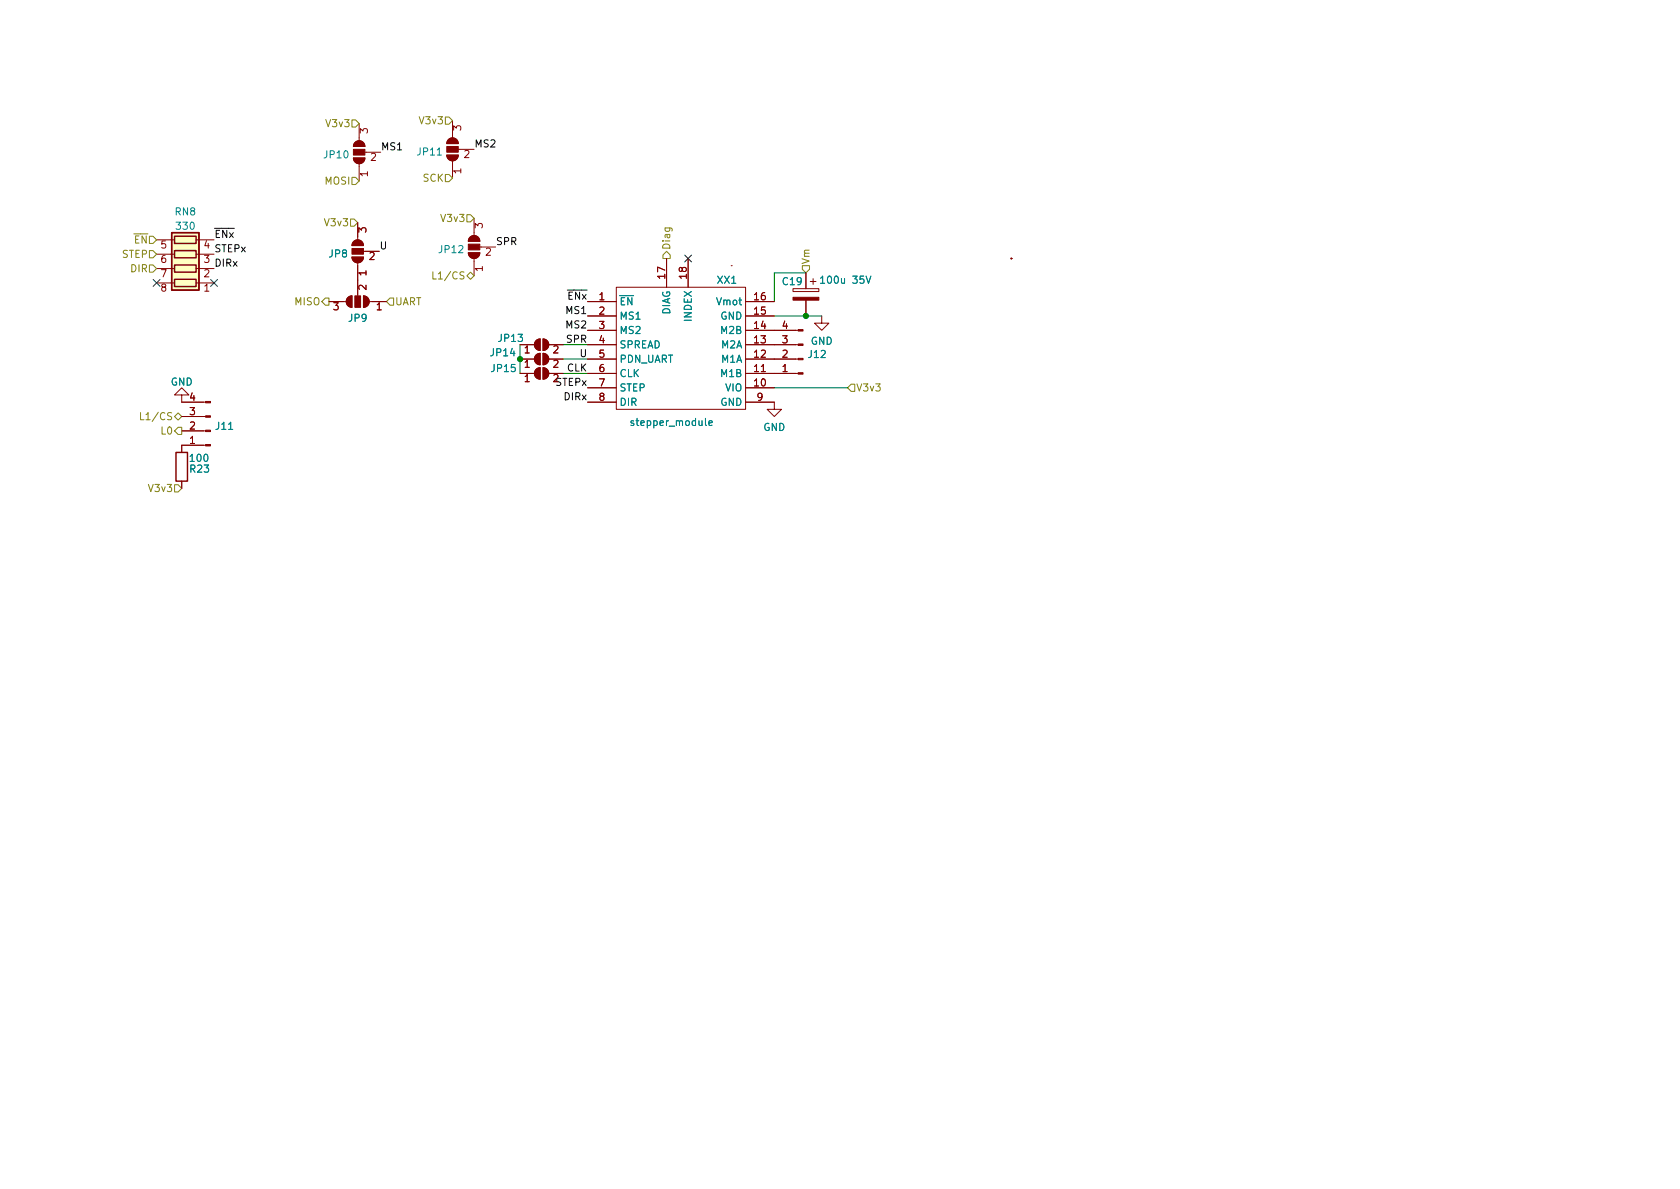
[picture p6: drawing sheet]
(kicad_sch (version 20211123) (generator eeschema)

 (paper "A4")

 (lib_symbols
  (symbol "Connector:Conn_01x04_Male" (pin_names (offset 1.016) hide) (in_bom yes) (on_board yes)
   (property "Reference" "J" (id 0) (at 0 5.08 0) (effects (font (size 1.27 1.27))))
   (property "Value" "Conn_01x04_Male" (id 1) (at 0 -7.62 0) (effects (font (size 1.27 1.27))))
   (property "Footprint" "" (id 2) (at 0 0 0) (effects (font (size 1.27 1.27)) hide))
   (property "Datasheet" "~" (id 3) (at 0 0 0) (effects (font (size 1.27 1.27)) hide))
   (symbol "Conn_01x04_Male_1_1"
    (polyline (pts (xy 1.27 -5.08) (xy 0.8636 -5.08)) (stroke (width 0.1524) (type default) (color 0 0 0 0)) (fill (type none)))
    (polyline (pts (xy 1.27 -2.54) (xy 0.8636 -2.54)) (stroke (width 0.1524) (type default) (color 0 0 0 0)) (fill (type none)))
    (polyline (pts (xy 1.27 0) (xy 0.8636 0)) (stroke (width 0.1524) (type default) (color 0 0 0 0)) (fill (type none)))
    (polyline (pts (xy 1.27 2.54) (xy 0.8636 2.54)) (stroke (width 0.1524) (type default) (color 0 0 0 0)) (fill (type none)))
    (rectangle (start 0.8636 -4.953) (end 0 -5.207) (stroke (width 0.1524) (type default) (color 0 0 0 0)) (fill (type outline)))
    (rectangle (start 0.8636 -2.413) (end 0 -2.667) (stroke (width 0.1524) (type default) (color 0 0 0 0)) (fill (type outline)))
    (rectangle (start 0.8636 0.127) (end 0 -0.127) (stroke (width 0.1524) (type default) (color 0 0 0 0)) (fill (type outline)))
    (rectangle (start 0.8636 2.667) (end 0 2.413) (stroke (width 0.1524) (type default) (color 0 0 0 0)) (fill (type outline)))
    (pin passive line (at 5.08 2.54 180) (length 3.81) (name "Pin_1" (effects (font (size 1.27 1.27)))) (number "1" (effects (font (size 1.27 1.27)))))
    (pin passive line (at 5.08 0 180) (length 3.81) (name "Pin_2" (effects (font (size 1.27 1.27)))) (number "2" (effects (font (size 1.27 1.27)))))
    (pin passive line (at 5.08 -2.54 180) (length 3.81) (name "Pin_3" (effects (font (size 1.27 1.27)))) (number "3" (effects (font (size 1.27 1.27)))))
    (pin passive line (at 5.08 -5.08 180) (length 3.81) (name "Pin_4" (effects (font (size 1.27 1.27)))) (number "4" (effects (font (size 1.27 1.27)))))))
  (symbol "Device:C_Polarized" (pin_numbers hide) (pin_names (offset 0.254)) (in_bom yes) (on_board yes)
   (property "Reference" "C" (id 0) (at 0.635 2.54 0) (effects (font (size 1.27 1.27)) (justify left)))
   (property "Value" "C_Polarized" (id 1) (at 0.635 -2.54 0) (effects (font (size 1.27 1.27)) (justify left)))
   (property "Footprint" "" (id 2) (at 0.9652 -3.81 0) (effects (font (size 1.27 1.27)) hide))
   (property "Datasheet" "~" (id 3) (at 0 0 0) (effects (font (size 1.27 1.27)) hide))
   (symbol "C_Polarized_0_1"
    (rectangle (start -2.286 0.508) (end 2.286 1.016) (stroke (width 0) (type default) (color 0 0 0 0)) (fill (type none)))
    (polyline (pts (xy -1.778 2.286) (xy -0.762 2.286)) (stroke (width 0) (type default) (color 0 0 0 0)) (fill (type none)))
    (polyline (pts (xy -1.27 2.794) (xy -1.27 1.778)) (stroke (width 0) (type default) (color 0 0 0 0)) (fill (type none)))
    (rectangle (start 2.286 -0.508) (end -2.286 -1.016) (stroke (width 0) (type default) (color 0 0 0 0)) (fill (type outline))))
   (symbol "C_Polarized_1_1"
    (pin passive line (at 0 3.81 270) (length 2.794) (name "~" (effects (font (size 1.27 1.27)))) (number "1" (effects (font (size 1.27 1.27)))))
    (pin passive line (at 0 -3.81 90) (length 2.794) (name "~" (effects (font (size 1.27 1.27)))) (number "2" (effects (font (size 1.27 1.27)))))))
  (symbol "Device:R" (pin_numbers hide) (pin_names (offset 0)) (in_bom yes) (on_board yes)
   (property "Reference" "R" (id 0) (at 2.032 0 90) (effects (font (size 1.27 1.27))))
   (property "Value" "R" (id 1) (at 0 0 90) (effects (font (size 1.27 1.27))))
   (property "Footprint" "" (id 2) (at -1.778 0 90) (effects (font (size 1.27 1.27)) hide))
   (property "Datasheet" "~" (id 3) (at 0 0 0) (effects (font (size 1.27 1.27)) hide))
   (symbol "R_0_1"
    (rectangle (start -1.016 -2.54) (end 1.016 2.54) (stroke (width 0.254) (type default) (color 0 0 0 0)) (fill (type none))))
   (symbol "R_1_1"
    (pin passive line (at 0 3.81 270) (length 1.27) (name "~" (effects (font (size 1.27 1.27)))) (number "1" (effects (font (size 1.27 1.27)))))
    (pin passive line (at 0 -3.81 90) (length 1.27) (name "~" (effects (font (size 1.27 1.27)))) (number "2" (effects (font (size 1.27 1.27)))))))
  (symbol "Device:R_Pack04" (pin_names (offset 0) hide) (in_bom yes) (on_board yes)
   (property "Reference" "RN" (id 0) (at -7.62 0 90) (effects (font (size 1.27 1.27))))
   (property "Value" "R_Pack04" (id 1) (at 5.08 0 90) (effects (font (size 1.27 1.27))))
   (property "Footprint" "" (id 2) (at 6.985 0 90) (effects (font (size 1.27 1.27)) hide))
   (property "Datasheet" "~" (id 3) (at 0 0 0) (effects (font (size 1.27 1.27)) hide))
   (symbol "R_Pack04_0_1"
    (rectangle (start -6.35 -2.413) (end 3.81 2.413) (stroke (width 0.254) (type default) (color 0 0 0 0)) (fill (type background)))
    (rectangle (start -5.715 1.905) (end -4.445 -1.905) (stroke (width 0.254) (type default) (color 0 0 0 0)) (fill (type none)))
    (rectangle (start -3.175 1.905) (end -1.905 -1.905) (stroke (width 0.254) (type default) (color 0 0 0 0)) (fill (type none)))
    (rectangle (start -0.635 1.905) (end 0.635 -1.905) (stroke (width 0.254) (type default) (color 0 0 0 0)) (fill (type none)))
    (polyline (pts (xy -5.08 -2.54) (xy -5.08 -1.905)) (stroke (width 0) (type default) (color 0 0 0 0)) (fill (type none)))
    (polyline (pts (xy -5.08 1.905) (xy -5.08 2.54)) (stroke (width 0) (type default) (color 0 0 0 0)) (fill (type none)))
    (polyline (pts (xy -2.54 -2.54) (xy -2.54 -1.905)) (stroke (width 0) (type default) (color 0 0 0 0)) (fill (type none)))
    (polyline (pts (xy -2.54 1.905) (xy -2.54 2.54)) (stroke (width 0) (type default) (color 0 0 0 0)) (fill (type none)))
    (polyline (pts (xy 0 -2.54) (xy 0 -1.905)) (stroke (width 0) (type default) (color 0 0 0 0)) (fill (type none)))
    (polyline (pts (xy 0 1.905) (xy 0 2.54)) (stroke (width 0) (type default) (color 0 0 0 0)) (fill (type none)))
    (polyline (pts (xy 2.54 -2.54) (xy 2.54 -1.905)) (stroke (width 0) (type default) (color 0 0 0 0)) (fill (type none)))
    (polyline (pts (xy 2.54 1.905) (xy 2.54 2.54)) (stroke (width 0) (type default) (color 0 0 0 0)) (fill (type none)))
    (rectangle (start 1.905 1.905) (end 3.175 -1.905) (stroke (width 0.254) (type default) (color 0 0 0 0)) (fill (type none))))
   (symbol "R_Pack04_1_1"
    (pin passive line (at -5.08 -5.08 90) (length 2.54) (name "R1.1" (effects (font (size 1.27 1.27)))) (number "1" (effects (font (size 1.27 1.27)))))
    (pin passive line (at -2.54 -5.08 90) (length 2.54) (name "R2.1" (effects (font (size 1.27 1.27)))) (number "2" (effects (font (size 1.27 1.27)))))
    (pin passive line (at 0 -5.08 90) (length 2.54) (name "R3.1" (effects (font (size 1.27 1.27)))) (number "3" (effects (font (size 1.27 1.27)))))
    (pin passive line (at 2.54 -5.08 90) (length 2.54) (name "R4.1" (effects (font (size 1.27 1.27)))) (number "4" (effects (font (size 1.27 1.27)))))
    (pin passive line (at 2.54 5.08 270) (length 2.54) (name "R4.2" (effects (font (size 1.27 1.27)))) (number "5" (effects (font (size 1.27 1.27)))))
    (pin passive line (at 0 5.08 270) (length 2.54) (name "R3.2" (effects (font (size 1.27 1.27)))) (number "6" (effects (font (size 1.27 1.27)))))
    (pin passive line (at -2.54 5.08 270) (length 2.54) (name "R2.2" (effects (font (size 1.27 1.27)))) (number "7" (effects (font (size 1.27 1.27)))))
    (pin passive line (at -5.08 5.08 270) (length 2.54) (name "R1.2" (effects (font (size 1.27 1.27)))) (number "8" (effects (font (size 1.27 1.27)))))))
  (symbol "Jumper:SolderJumper_2_Open" (pin_names (offset 0) hide) (in_bom yes) (on_board yes)
   (property "Reference" "JP" (id 0) (at 0 2.032 0) (effects (font (size 1.27 1.27))))
   (property "Value" "SolderJumper_2_Open" (id 1) (at 0 -2.54 0) (effects (font (size 1.27 1.27))))
   (property "Footprint" "" (id 2) (at 0 0 0) (effects (font (size 1.27 1.27)) hide))
   (property "Datasheet" "~" (id 3) (at 0 0 0) (effects (font (size 1.27 1.27)) hide))
   (symbol "SolderJumper_2_Open_0_1"
    (arc (start -0.254 1.016) (mid -1.27 0) (end -0.254 -1.016) (stroke (width 0) (type default) (color 0 0 0 0)) (fill (type none)))
    (arc (start -0.254 1.016) (mid -1.27 0) (end -0.254 -1.016) (stroke (width 0) (type default) (color 0 0 0 0)) (fill (type outline)))
    (polyline (pts (xy -0.254 1.016) (xy -0.254 -1.016)) (stroke (width 0) (type default) (color 0 0 0 0)) (fill (type none)))
    (polyline (pts (xy 0.254 1.016) (xy 0.254 -1.016)) (stroke (width 0) (type default) (color 0 0 0 0)) (fill (type none)))
    (arc (start 0.254 -1.016) (mid 1.27 0) (end 0.254 1.016) (stroke (width 0) (type default) (color 0 0 0 0)) (fill (type none)))
    (arc (start 0.254 -1.016) (mid 1.27 0) (end 0.254 1.016) (stroke (width 0) (type default) (color 0 0 0 0)) (fill (type outline))))
   (symbol "SolderJumper_2_Open_1_1"
    (pin passive line (at -3.81 0 0) (length 2.54) (name "A" (effects (font (size 1.27 1.27)))) (number "1" (effects (font (size 1.27 1.27)))))
    (pin passive line (at 3.81 0 180) (length 2.54) (name "B" (effects (font (size 1.27 1.27)))) (number "2" (effects (font (size 1.27 1.27)))))))
  (symbol "Jumper:SolderJumper_3_Open" (pin_names (offset 0) hide) (in_bom yes) (on_board yes)
   (property "Reference" "JP" (id 0) (at -2.54 -2.54 0) (effects (font (size 1.27 1.27))))
   (property "Value" "SolderJumper_3_Open" (id 1) (at 0 2.794 0) (effects (font (size 1.27 1.27))))
   (property "Footprint" "" (id 2) (at 0 0 0) (effects (font (size 1.27 1.27)) hide))
   (property "Datasheet" "~" (id 3) (at 0 0 0) (effects (font (size 1.27 1.27)) hide))
   (symbol "SolderJumper_3_Open_0_1"
    (arc (start -1.016 1.016) (mid -2.032 0) (end -1.016 -1.016) (stroke (width 0) (type default) (color 0 0 0 0)) (fill (type none)))
    (arc (start -1.016 1.016) (mid -2.032 0) (end -1.016 -1.016) (stroke (width 0) (type default) (color 0 0 0 0)) (fill (type outline)))
    (rectangle (start -0.508 1.016) (end 0.508 -1.016) (stroke (width 0) (type default) (color 0 0 0 0)) (fill (type outline)))
    (polyline (pts (xy -2.54 0) (xy -2.032 0)) (stroke (width 0) (type default) (color 0 0 0 0)) (fill (type none)))
    (polyline (pts (xy -1.016 1.016) (xy -1.016 -1.016)) (stroke (width 0) (type default) (color 0 0 0 0)) (fill (type none)))
    (polyline (pts (xy 0 -1.27) (xy 0 -1.016)) (stroke (width 0) (type default) (color 0 0 0 0)) (fill (type none)))
    (polyline (pts (xy 1.016 1.016) (xy 1.016 -1.016)) (stroke (width 0) (type default) (color 0 0 0 0)) (fill (type none)))
    (polyline (pts (xy 2.54 0) (xy 2.032 0)) (stroke (width 0) (type default) (color 0 0 0 0)) (fill (type none)))
    (arc (start 1.016 -1.016) (mid 2.032 0) (end 1.016 1.016) (stroke (width 0) (type default) (color 0 0 0 0)) (fill (type none)))
    (arc (start 1.016 -1.016) (mid 2.032 0) (end 1.016 1.016) (stroke (width 0) (type default) (color 0 0 0 0)) (fill (type outline))))
   (symbol "SolderJumper_3_Open_1_1"
    (pin passive line (at -5.08 0 0) (length 2.54) (name "A" (effects (font (size 1.27 1.27)))) (number "1" (effects (font (size 1.27 1.27)))))
    (pin passive line (at 0 -3.81 90) (length 2.54) (name "C" (effects (font (size 1.27 1.27)))) (number "2" (effects (font (size 1.27 1.27)))))
    (pin passive line (at 5.08 0 180) (length 2.54) (name "B" (effects (font (size 1.27 1.27)))) (number "3" (effects (font (size 1.27 1.27)))))))
  (symbol "power:GND" (power) (pin_names (offset 0)) (in_bom yes) (on_board yes)
   (property "Reference" "#PWR" (id 0) (at 0 -6.35 0) (effects (font (size 1.27 1.27)) hide))
   (property "Value" "GND" (id 1) (at 0 -3.81 0) (effects (font (size 1.27 1.27))))
   (property "Footprint" "" (id 2) (at 0 0 0) (effects (font (size 1.27 1.27)) hide))
   (property "Datasheet" "" (id 3) (at 0 0 0) (effects (font (size 1.27 1.27)) hide))
   (symbol "GND_0_1"
    (polyline (pts (xy 0 0) (xy 0 -1.27) (xy 1.27 -1.27) (xy 0 -2.54) (xy -1.27 -1.27) (xy 0 -1.27)) (stroke (width 0) (type default) (color 0 0 0 0)) (fill (type none))))
   (symbol "GND_1_1"
    (pin power_in line (at 0 0 270) (length 0) hide (name "GND" (effects (font (size 1.27 1.27)))) (number "1" (effects (font (size 1.27 1.27)))))))
  (symbol "stepper_module:stepper_module" (in_bom yes) (on_board yes)
   (property "Reference" "PH" (id 0) (at 5.08 13.97 0) (effects (font (size 1.27 1.27))))
   (property "Value" "stepper_module" (id 1) (at 0 -11.43 0) (effects (font (size 1.27 1.27))))
   (property "Footprint" "stepper:stepper_module" (id 2) (at -39.37 13.97 0) (effects (font (size 1.27 1.27)) hide))
   (property "Datasheet" "" (id 3) (at -39.37 13.97 0) (effects (font (size 1.27 1.27)) hide))
   (symbol "stepper_module_0_1"
    (polyline (pts (xy 8.89 15.24) (xy 8.89 15.24)) (stroke (width 0.1524) (type default) (color 0 0 0 0)) (fill (type none)))
    (rectangle (start 8.89 15.24) (end 8.89 15.24) (stroke (width 0.1524) (type default) (color 0 0 0 0)) (fill (type none)))
    (rectangle (start 8.89 15.24) (end 8.89 15.24) (stroke (width 0.1524) (type default) (color 0 0 0 0)) (fill (type none)))
    (rectangle (start 8.89 15.24) (end 8.89 15.24) (stroke (width 0.1524) (type default) (color 0 0 0 0)) (fill (type none)))
    (rectangle (start 8.89 15.24) (end 8.89 15.24) (stroke (width 0.1524) (type default) (color 0 0 0 0)) (fill (type none)))
    (rectangle (start 8.89 15.24) (end 8.89 15.24) (stroke (width 0.1524) (type default) (color 0 0 0 0)) (fill (type none)))
    (rectangle (start 8.89 15.24) (end 8.89 15.24) (stroke (width 0.1524) (type default) (color 0 0 0 0)) (fill (type none)))
    (rectangle (start 8.89 15.24) (end 8.89 15.24) (stroke (width 0.1524) (type default) (color 0 0 0 0)) (fill (type none)))
    (rectangle (start 8.89 15.24) (end 8.89 15.24) (stroke (width 0.1524) (type default) (color 0 0 0 0)) (fill (type none)))
    (rectangle (start 8.89 15.24) (end 8.89 15.24) (stroke (width 0.1524) (type default) (color 0 0 0 0)) (fill (type none)))
    (rectangle (start 11.43 -10.16) (end -11.43 11.43) (stroke (width 0.1524) (type default) (color 0 0 0 0)) (fill (type none)))
    (arc (start 58.42 16.51) (mid 58.42 16.51) (end 58.42 16.51) (stroke (width 0.1524) (type default) (color 0 0 0 0)) (fill (type none)))
    (circle (center 58.42 16.51) (radius 0.0001) (stroke (width 0.1524) (type default) (color 0 0 0 0)) (fill (type none)))
    (circle (center 58.42 16.51) (radius 0.0001) (stroke (width 0.1524) (type default) (color 0 0 0 0)) (fill (type none))))
   (symbol "stepper_module_1_1"
    (pin passive line (at -16.51 8.89 0) (length 5.08) (name "~{EN}" (effects (font (size 1.27 1.27)))) (number "1" (effects (font (size 1.27 1.27)))))
    (pin passive line (at 16.51 -6.35 180) (length 5.08) (name "VIO" (effects (font (size 1.27 1.27)))) (number "10" (effects (font (size 1.27 1.27)))))
    (pin passive line (at 16.51 -3.81 180) (length 5.08) (name "M1B" (effects (font (size 1.27 1.27)))) (number "11" (effects (font (size 1.27 1.27)))))
    (pin passive line (at 16.51 -1.27 180) (length 5.08) (name "M1A" (effects (font (size 1.27 1.27)))) (number "12" (effects (font (size 1.27 1.27)))))
    (pin passive line (at 16.51 1.27 180) (length 5.08) (name "M2A" (effects (font (size 1.27 1.27)))) (number "13" (effects (font (size 1.27 1.27)))))
    (pin passive line (at 16.51 3.81 180) (length 5.08) (name "M2B" (effects (font (size 1.27 1.27)))) (number "14" (effects (font (size 1.27 1.27)))))
    (pin passive line (at 16.51 6.35 180) (length 5.08) (name "GND" (effects (font (size 1.27 1.27)))) (number "15" (effects (font (size 1.27 1.27)))))
    (pin passive line (at 16.51 8.89 180) (length 5.08) (name "Vmot" (effects (font (size 1.27 1.27)))) (number "16" (effects (font (size 1.27 1.27)))))
    (pin passive line (at -2.54 16.51 270) (length 5.08) (name "DIAG" (effects (font (size 1.27 1.27)))) (number "17" (effects (font (size 1.27 1.27)))))
    (pin passive line (at 1.27 16.51 270) (length 5.08) (name "INDEX" (effects (font (size 1.27 1.27)))) (number "18" (effects (font (size 1.27 1.27)))))
    (pin passive line (at -16.51 6.35 0) (length 5.08) (name "MS1" (effects (font (size 1.27 1.27)))) (number "2" (effects (font (size 1.27 1.27)))))
    (pin passive line (at -16.51 3.81 0) (length 5.08) (name "MS2" (effects (font (size 1.27 1.27)))) (number "3" (effects (font (size 1.27 1.27)))))
    (pin passive line (at -16.51 1.27 0) (length 5.08) (name "SPREAD" (effects (font (size 1.27 1.27)))) (number "4" (effects (font (size 1.27 1.27)))))
    (pin passive line (at -16.51 -1.27 0) (length 5.08) (name "PDN_UART" (effects (font (size 1.27 1.27)))) (number "5" (effects (font (size 1.27 1.27)))))
    (pin passive line (at -16.51 -3.81 0) (length 5.08) (name "CLK" (effects (font (size 1.27 1.27)))) (number "6" (effects (font (size 1.27 1.27)))))
    (pin passive line (at -16.51 -6.35 0) (length 5.08) (name "STEP" (effects (font (size 1.27 1.27)))) (number "7" (effects (font (size 1.27 1.27)))))
    (pin passive line (at -16.51 -8.89 0) (length 5.08) (name "DIR" (effects (font (size 1.27 1.27)))) (number "8" (effects (font (size 1.27 1.27)))))
    (pin passive line (at 16.51 -8.89 180) (length 5.08) (name "GND" (effects (font (size 1.27 1.27)))) (number "9" (effects (font (size 1.27 1.27))))))))

 (junction (at 142.494 55.626) (diameter 0) (color 0 0 0 0))
 (junction (at 91.948 63.246) (diameter 0) (color 0 0 0 0))

 (no_connect (at 121.666 45.466))
 (no_connect (at 37.846 49.784))
 (no_connect (at 27.686 49.784))

 (wire (pts (xy 136.906 53.086) (xy 136.906 48.006)) (stroke (width 0) (type default) (color 0 0 0 0)))
 (wire (pts (xy 136.906 48.006) (xy 142.494 48.006)) (stroke (width 0) (type default) (color 0 0 0 0)))
 (wire (pts (xy 142.494 55.626) (xy 145.288 55.626)) (stroke (width 0) (type default) (color 0 0 0 0)))
 (wire (pts (xy 99.568 63.246) (xy 103.886 63.246)) (stroke (width 0) (type default) (color 0 0 0 0)))
 (wire (pts (xy 91.948 63.246) (xy 91.948 65.786)) (stroke (width 0) (type default) (color 0 0 0 0)))
 (wire (pts (xy 136.906 68.326) (xy 149.86 68.326)) (stroke (width 0) (type default) (color 0 0 0 0)))
 (wire (pts (xy 99.568 60.706) (xy 103.886 60.706)) (stroke (width 0) (type default) (color 0 0 0 0)))
 (wire (pts (xy 136.906 55.626) (xy 142.494 55.626)) (stroke (width 0) (type default) (color 0 0 0 0)))
 (wire (pts (xy 91.948 60.706) (xy 91.948 63.246)) (stroke (width 0) (type default) (color 0 0 0 0)))
 (wire (pts (xy 99.568 65.786) (xy 103.886 65.786)) (stroke (width 0) (type default) (color 0 0 0 0)))

 (label "MS1" (at 67.31 26.67 0) (effects (font (size 1.27 1.27)) (justify left bottom)))
 (label "MS1" (at 103.886 55.626 180) (effects (font (size 1.27 1.27)) (justify right bottom)))
 (label "STEPx" (at 103.886 68.326 180) (effects (font (size 1.27 1.27)) (justify right bottom)))
 (label "~{ENx}" (at 37.846 42.164 0) (effects (font (size 1.27 1.27)) (justify left bottom)))
 (label "MS2" (at 83.82 26.162 0) (effects (font (size 1.27 1.27)) (justify left bottom)))
 (label "U" (at 103.886 63.246 180) (effects (font (size 1.27 1.27)) (justify right bottom)))
 (label "SPR" (at 103.886 60.706 180) (effects (font (size 1.27 1.27)) (justify right bottom)))
 (label "~{ENx}" (at 103.886 53.086 180) (effects (font (size 1.27 1.27)) (justify right bottom)))
 (label "U" (at 67.056 44.196 0) (effects (font (size 1.27 1.27)) (justify left bottom)))
 (label "DIRx" (at 37.846 47.244 0) (effects (font (size 1.27 1.27)) (justify left bottom)))
 (label "STEPx" (at 37.846 44.704 0) (effects (font (size 1.27 1.27)) (justify left bottom)))
 (label "MS2" (at 103.886 58.166 180) (effects (font (size 1.27 1.27)) (justify right bottom)))
 (label "SPR" (at 87.63 43.434 0) (effects (font (size 1.27 1.27)) (justify left bottom)))
 (label "CLK" (at 103.886 65.786 180) (effects (font (size 1.27 1.27)) (justify right bottom)))
 (label "DIRx" (at 103.886 70.866 180) (effects (font (size 1.27 1.27)) (justify right bottom)))

 (hierarchical_label "L0" (shape output) (at 32.131 75.946 180) (effects (font (size 1.27 1.27)) (justify right)))
 (hierarchical_label "V3v3" (shape input) (at 63.5 21.59 180) (effects (font (size 1.27 1.27)) (justify right)))
 (hierarchical_label "L1{slash}CS" (shape bidirectional) (at 32.131 73.406 180) (effects (font (size 1.27 1.27)) (justify right)))
 (hierarchical_label "V3v3" (shape input) (at 80.01 21.082 180) (effects (font (size 1.27 1.27)) (justify right)))
 (hierarchical_label "V3v3" (shape input) (at 149.86 68.326 0) (effects (font (size 1.27 1.27)) (justify left)))
 (hierarchical_label "STEP" (shape input) (at 27.686 44.704 180) (effects (font (size 1.27 1.27)) (justify right)))
 (hierarchical_label "SCK" (shape input) (at 80.01 31.242 180) (effects (font (size 1.27 1.27)) (justify right)))
 (hierarchical_label "DIR" (shape input) (at 27.686 47.244 180) (effects (font (size 1.27 1.27)) (justify right)))
 (hierarchical_label "UART" (shape input) (at 68.326 53.086 0) (effects (font (size 1.27 1.27)) (justify left)))
 (hierarchical_label "MOSI" (shape input) (at 63.5 31.75 180) (effects (font (size 1.27 1.27)) (justify right)))
 (hierarchical_label "L1{slash}CS" (shape bidirectional) (at 83.82 48.514 180) (effects (font (size 1.27 1.27)) (justify right)))
 (hierarchical_label "Vm" (shape input) (at 142.494 48.006 90) (effects (font (size 1.27 1.27)) (justify left)))
 (hierarchical_label "Diag" (shape output) (at 117.856 45.466 90) (effects (font (size 1.27 1.27)) (justify left)))
 (hierarchical_label "V3v3" (shape input) (at 63.246 39.116 180) (effects (font (size 1.27 1.27)) (justify right)))
 (hierarchical_label "V3v3" (shape input) (at 83.82 38.354 180) (effects (font (size 1.27 1.27)) (justify right)))
 (hierarchical_label "MISO" (shape output) (at 58.166 53.086 180) (effects (font (size 1.27 1.27)) (justify right)))
 (hierarchical_label "V3v3" (shape input) (at 32.131 86.106 180) (effects (font (size 1.27 1.27)) (justify right)))
 (hierarchical_label "~{EN}" (shape input) (at 27.686 42.164 180) (effects (font (size 1.27 1.27)) (justify right)))

 (symbol (lib_id "Device:C_Polarized") (at 142.494 51.816 0) (mirror y) (unit 1) (in_bom yes) (on_board yes)
  (property "Reference" "C19" (id 0) (at 141.986 49.53 0) (effects (font (size 1.27 1.27)) (justify left)))
  (property "Value" "100u 35V" (id 1) (at 154.178 49.276 0) (effects (font (size 1.27 1.27)) (justify left)))
  (property "Footprint" "Capacitor_THT:CP_Radial_D8.0mm_P3.50mm" (id 2) (at 141.5288 55.626 0) (effects (font (size 1.27 1.27)) hide))
  (property "Datasheet" "~" (id 3) (at 142.494 51.816 0) (effects (font (size 1.27 1.27)) hide)) (pin "1") (pin "2"))

 (symbol (lib_id "Connector:Conn_01x04_Male") (at 37.211 75.946 180) (unit 1) (in_bom yes) (on_board yes) (fields_autoplaced)
  (property "Reference" "J11" (id 0) (at 37.9222 75.1098 0) (effects (font (size 1.27 1.27)) (justify right)))
  (property "Value" "LimS" (id 1) (at 37.9222 77.6482 0) (effects (font (size 1.27 1.27)) (justify right) hide))
  (property "Footprint" "Connector_JST:JST_EH_B4B-EH-A_1x04_P2.50mm_Vertical" (id 2) (at 37.211 75.946 0) (effects (font (size 1.27 1.27)) hide))
  (property "Datasheet" "~" (id 3) (at 37.211 75.946 0) (effects (font (size 1.27 1.27)) hide)) (pin "1") (pin "2") (pin "3") (pin "4"))

 (symbol (lib_id "power:GND") (at 136.906 70.866 0) (unit 1) (in_bom yes) (on_board yes) (fields_autoplaced)
  (property "Reference" "#PWR040" (id 0) (at 136.906 77.216 0) (effects (font (size 1.27 1.27)) hide))
  (property "Value" "GND" (id 1) (at 136.906 75.3094 0))
  (property "Footprint" "" (id 2) (at 136.906 70.866 0) (effects (font (size 1.27 1.27)) hide))
  (property "Datasheet" "" (id 3) (at 136.906 70.866 0) (effects (font (size 1.27 1.27)) hide)) (pin "1"))

 (symbol (lib_id "Device:R") (at 32.131 82.296 180) (unit 1) (in_bom yes) (on_board yes)
  (property "Reference" "R23" (id 0) (at 37.211 82.677 0) (effects (font (size 1.27 1.27)) (justify left)))
  (property "Value" "100" (id 1) (at 37.084 80.772 0) (effects (font (size 1.27 1.27)) (justify left)))
  (property "Footprint" "Resistor_SMD:R_0603_1608Metric_Pad0.98x0.95mm_HandSolder" (id 2) (at 33.909 82.296 90) (effects (font (size 1.27 1.27)) hide))
  (property "Datasheet" "~" (id 3) (at 32.131 82.296 0) (effects (font (size 1.27 1.27)) hide)) (pin "1") (pin "2"))

 (symbol (lib_id "Jumper:SolderJumper_2_Open") (at 95.758 65.786 0) (unit 1) (in_bom yes) (on_board yes)
  (property "Reference" "JP15" (id 0) (at 89.027 64.897 0))
  (property "Value" "SolderJumper_2_Bridged" (id 1) (at 95.758 63.7341 0) (effects (font (size 1.27 1.27)) hide))
  (property "Footprint" "Jumper:SolderJumper-2_P1.3mm_Open_TrianglePad1.0x1.5mm" (id 2) (at 95.758 65.786 0) (effects (font (size 1.27 1.27)) hide))
  (property "Datasheet" "~" (id 3) (at 95.758 65.786 0) (effects (font (size 1.27 1.27)) hide)) (pin "1") (pin "2"))

 (symbol (lib_id "Jumper:SolderJumper_2_Open") (at 95.758 63.246 0) (unit 1) (in_bom yes) (on_board yes)
  (property "Reference" "JP14" (id 0) (at 88.9 62.103 0))
  (property "Value" "SolderJumper_2_Bridged" (id 1) (at 95.758 61.1941 0) (effects (font (size 1.27 1.27)) hide))
  (property "Footprint" "Jumper:SolderJumper-2_P1.3mm_Open_TrianglePad1.0x1.5mm" (id 2) (at 95.758 63.246 0) (effects (font (size 1.27 1.27)) hide))
  (property "Datasheet" "~" (id 3) (at 95.758 63.246 0) (effects (font (size 1.27 1.27)) hide)) (pin "1") (pin "2"))

 (symbol (lib_id "stepper_module:stepper_module") (at 120.396 61.976 0) (unit 1) (in_bom yes) (on_board yes)
  (property "Reference" "XX1" (id 0) (at 128.524 49.276 0))
  (property "Value" "stepper_module" (id 1) (at 118.745 74.422 0))
  (property "Footprint" "stepper:stepper_module" (id 2) (at 81.026 48.006 0) (effects (font (size 1.27 1.27)) hide))
  (property "Datasheet" "" (id 3) (at 81.026 48.006 0) (effects (font (size 1.27 1.27)) hide)) (pin "1") (pin "10") (pin "11") (pin "12") (pin "13") (pin "14") (pin "15") (pin "16") (pin "17") (pin "18") (pin "2") (pin "3") (pin "4") (pin "5") (pin "6") (pin "7") (pin "8") (pin "9"))

 (symbol (lib_id "Jumper:SolderJumper_2_Open") (at 95.758 60.706 0) (unit 1) (in_bom yes) (on_board yes)
  (property "Reference" "JP13" (id 0) (at 90.297 59.563 0))
  (property "Value" "SolderJumper_2_Bridged" (id 1) (at 95.758 58.6541 0) (effects (font (size 1.27 1.27)) hide))
  (property "Footprint" "Jumper:SolderJumper-2_P1.3mm_Open_TrianglePad1.0x1.5mm" (id 2) (at 95.758 60.706 0) (effects (font (size 1.27 1.27)) hide))
  (property "Datasheet" "~" (id 3) (at 95.758 60.706 0) (effects (font (size 1.27 1.27)) hide)) (pin "1") (pin "2"))

 (symbol (lib_id "Device:R_Pack04") (at 32.766 44.704 90) (unit 1) (in_bom yes) (on_board yes) (fields_autoplaced)
  (property "Reference" "RN8" (id 0) (at 32.766 37.1942 90))
  (property "Value" "330" (id 1) (at 32.766 39.7311 90))
  (property "Footprint" "Resistor_SMD:R_Array_Convex_4x0603" (id 2) (at 32.766 37.719 90) (effects (font (size 1.27 1.27)) hide))
  (property "Datasheet" "~" (id 3) (at 32.766 44.704 0) (effects (font (size 1.27 1.27)) hide)) (pin "1") (pin "2") (pin "3") (pin "4") (pin "5") (pin "6") (pin "7") (pin "8"))

 (symbol (lib_id "Jumper:SolderJumper_3_Open") (at 63.246 53.086 180) (unit 1) (in_bom yes) (on_board yes) (fields_autoplaced)
  (property "Reference" "JP9" (id 0) (at 63.246 56.0054 0))
  (property "Value" "SolderJumper_3_Open" (id 1) (at 63.246 55.1379 0) (effects (font (size 1.27 1.27)) hide))
  (property "Footprint" "Jumper:SolderJumper-3_P2.0mm_Open_TrianglePad1.0x1.5mm" (id 2) (at 63.246 53.086 0) (effects (font (size 1.27 1.27)) hide))
  (property "Datasheet" "~" (id 3) (at 63.246 53.086 0) (effects (font (size 1.27 1.27)) hide)) (pin "1") (pin "2") (pin "3"))

 (symbol (lib_id "Jumper:SolderJumper_3_Open") (at 80.01 26.162 90) (unit 1) (in_bom yes) (on_board yes) (fields_autoplaced)
  (property "Reference" "JP11" (id 0) (at 78.359 26.5958 90) (effects (font (size 1.27 1.27)) (justify left)))
  (property "Value" "SolderJumper_3_Open" (id 1) (at 77.9581 26.162 0) (effects (font (size 1.27 1.27)) hide))
  (property "Footprint" "Jumper:SolderJumper-3_P2.0mm_Open_TrianglePad1.0x1.5mm" (id 2) (at 80.01 26.162 0) (effects (font (size 1.27 1.27)) hide))
  (property "Datasheet" "~" (id 3) (at 80.01 26.162 0) (effects (font (size 1.27 1.27)) hide)) (pin "1") (pin "2") (pin "3"))

 (symbol (lib_id "Jumper:SolderJumper_3_Open") (at 63.5 26.67 90) (unit 1) (in_bom yes) (on_board yes) (fields_autoplaced)
  (property "Reference" "JP10" (id 0) (at 61.849 27.1038 90) (effects (font (size 1.27 1.27)) (justify left)))
  (property "Value" "SolderJumper_3_Open" (id 1) (at 61.4481 26.67 0) (effects (font (size 1.27 1.27)) hide))
  (property "Footprint" "Jumper:SolderJumper-3_P2.0mm_Open_TrianglePad1.0x1.5mm" (id 2) (at 63.5 26.67 0) (effects (font (size 1.27 1.27)) hide))
  (property "Datasheet" "~" (id 3) (at 63.5 26.67 0) (effects (font (size 1.27 1.27)) hide)) (pin "1") (pin "2") (pin "3"))

 (symbol (lib_id "Jumper:SolderJumper_3_Open") (at 83.82 43.434 90) (unit 1) (in_bom yes) (on_board yes) (fields_autoplaced)
  (property "Reference" "JP12" (id 0) (at 82.169 43.8678 90) (effects (font (size 1.27 1.27)) (justify left)))
  (property "Value" "SolderJumper_3_Open" (id 1) (at 81.7681 43.434 0) (effects (font (size 1.27 1.27)) hide))
  (property "Footprint" "Jumper:SolderJumper-3_P2.0mm_Open_TrianglePad1.0x1.5mm" (id 2) (at 83.82 43.434 0) (effects (font (size 1.27 1.27)) hide))
  (property "Datasheet" "~" (id 3) (at 83.82 43.434 0) (effects (font (size 1.27 1.27)) hide)) (pin "1") (pin "2") (pin "3"))

 (symbol (lib_id "power:GND") (at 32.131 70.866 180) (unit 1) (in_bom yes) (on_board yes) (fields_autoplaced)
  (property "Reference" "#PWR039" (id 0) (at 32.131 64.516 0) (effects (font (size 1.27 1.27)) hide))
  (property "Value" "GND" (id 1) (at 32.131 67.2902 0))
  (property "Footprint" "" (id 2) (at 32.131 70.866 0) (effects (font (size 1.27 1.27)) hide))
  (property "Datasheet" "" (id 3) (at 32.131 70.866 0) (effects (font (size 1.27 1.27)) hide)) (pin "1"))

 (symbol (lib_id "Connector:Conn_01x04_Male") (at 141.986 63.246 180) (unit 1) (in_bom yes) (on_board yes) (fields_autoplaced)
  (property "Reference" "J12" (id 0) (at 142.6972 62.4098 0) (effects (font (size 1.27 1.27)) (justify right)))
  (property "Value" "Stepper" (id 1) (at 142.6972 63.6782 0) (effects (font (size 1.27 1.27)) (justify right) hide))
  (property "Footprint" "Connector_JST:JST_EH_B4B-EH-A_1x04_P2.50mm_Vertical" (id 2) (at 141.986 63.246 0) (effects (font (size 1.27 1.27)) hide))
  (property "Datasheet" "~" (id 3) (at 141.986 63.246 0) (effects (font (size 1.27 1.27)) hide)) (pin "1") (pin "2") (pin "3") (pin "4"))

 (symbol (lib_id "Jumper:SolderJumper_3_Open") (at 63.246 44.196 90) (unit 1) (in_bom yes) (on_board yes) (fields_autoplaced)
  (property "Reference" "JP8" (id 0) (at 61.595 44.6298 90) (effects (font (size 1.27 1.27)) (justify left)))
  (property "Value" "SolderJumper_3_Open" (id 1) (at 61.1941 44.196 0) (effects (font (size 1.27 1.27)) hide))
  (property "Footprint" "Jumper:SolderJumper-3_P2.0mm_Open_TrianglePad1.0x1.5mm" (id 2) (at 63.246 44.196 0) (effects (font (size 1.27 1.27)) hide))
  (property "Datasheet" "~" (id 3) (at 63.246 44.196 0) (effects (font (size 1.27 1.27)) hide)) (pin "1") (pin "2") (pin "3"))

 (symbol (lib_id "power:GND") (at 145.288 55.626 0) (unit 1) (in_bom yes) (on_board yes) (fields_autoplaced)
  (property "Reference" "#PWR041" (id 0) (at 145.288 61.976 0) (effects (font (size 1.27 1.27)) hide))
  (property "Value" "GND" (id 1) (at 145.288 60.0694 0))
  (property "Footprint" "" (id 2) (at 145.288 55.626 0) (effects (font (size 1.27 1.27)) hide))
  (property "Datasheet" "" (id 3) (at 145.288 55.626 0) (effects (font (size 1.27 1.27)) hide)) (pin "1")))
